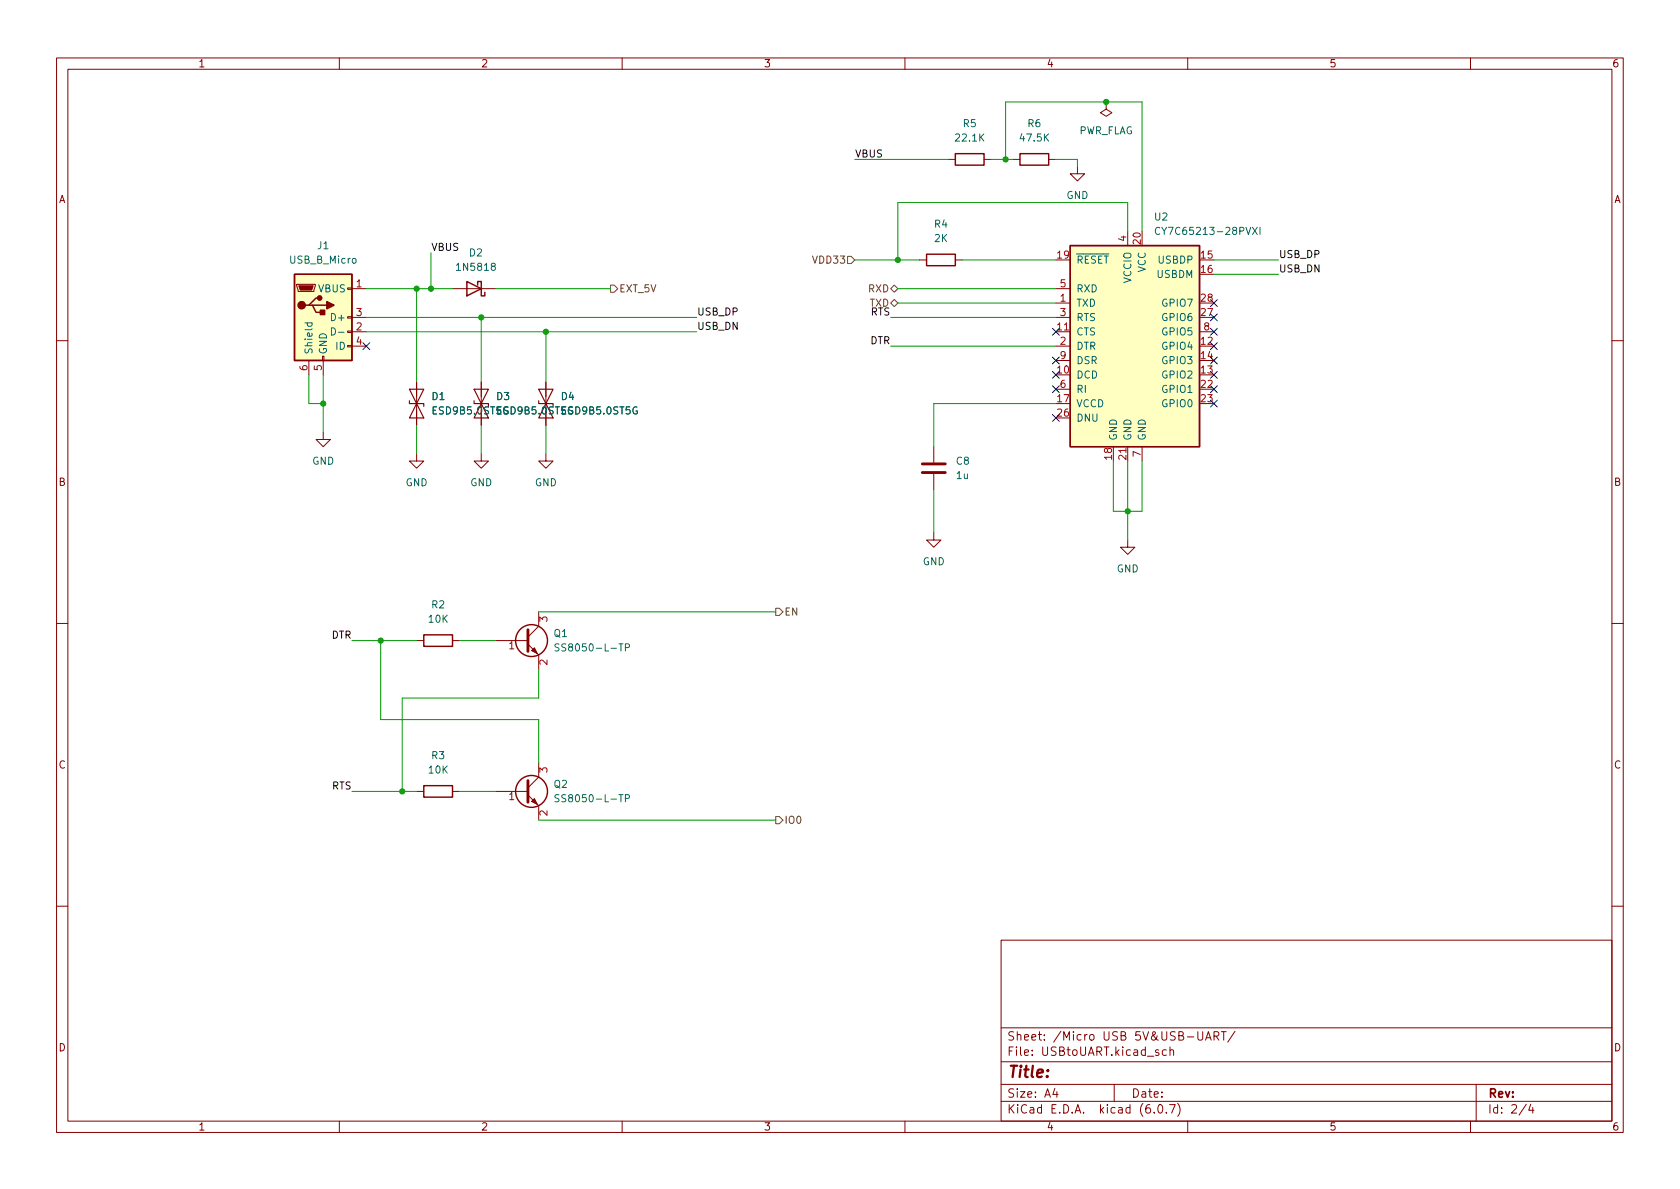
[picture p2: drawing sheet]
<svg xmlns="http://www.w3.org/2000/svg" width="297mm" height="210mm" viewBox="0 0 297 210" stroke-linecap="round" stroke-linejoin="round" font-family="sans-serif">
<g fill="none" stroke="#840000" stroke-width=".18">
<path d="M10 10.2h277v190.1h-277zM12 12.2h273v186.1h-273zM60 10.2v2M110 10.2v2M160 10.2v2M195.6 18v1.3l1 .6-1 .7-1-.7 1-.6M195.6 18h.1M210 10.2v2M260 10.2v2M167.6 28.2h1.3M174 28.2h1.3M179.1 28.2h1.2"/>
<path d="M185.4 28.2h1.3M190.5 29.5v1.2h1.3l-1.3 1.3-1.3-1.3h1.3M52.5 50.3h3.3v.2l-.3 1.1h-2.8zM61.5 58.5h.7v.3h-.7zM61.5 56h.7v.3h-.7zM61.5 50.9h.7v.3h-.7zM62.2 58.7h2.6M62.2 56.1h2.6M62.2 51h2.6M80 51h7.6M162.6 46h1.2M168.9 46h1.3"/>
<path d="M186.7 53.6h2.5M186.7 58.7h2.5M186.7 56.1h2.5M186.7 51h2.5M199.4 40.9v2.5M212.1 58.7h2.5M10 60.2h2M54.6 63.7v2.6M57 63h.3v.7h-.3zM57.1 76.4v1.3h1.3l-1.3 1.3-1.2-1.3h1.2M57.1 63.7v2.6M61.5 61.1h.7v.2h-.7z"/>
<path d="M62.2 61.2h2.6M73.7 67.6v7.6M85.1 67.6v7.6M96.5 67.6v7.6M165.1 79v2.8M186.7 61.2h2.5M186.7 68.8h2.5M186.7 63.7h2.5M199.4 79v2.5M201.9 79v2.5M285 60.2h2M73.7 80.3v1.2h1.2l-1.2 1.3-1.3-1.3h1.3"/>
<path d="M85.1 80.3v1.2h1.3l-1.3 1.3-1.3-1.3h1.3M96.5 80.3v1.2h1.3l-1.3 1.3-1.3-1.3h1.3M165.1 94.2v1.3h1.3l-1.3 1.3-1.3-1.3h1.3M165.1 83.8v2.8M199.4 95.5v1.3h1.3l-1.3 1.2-1.3-1.2h1.3M10 110.2h2M73.7 113.3h1.2M80 113.3h1.3M87.6 113.3h5.7M93.3 113.9l1.9 1.9v2.6M95.2 108.2v2.5l-1.9 1.9M285 110.2h2"/>
<path d="M73.7 139.9h1.2M80 139.9h1.3M87.6 139.9h5.7M95.2 134.9v2.5l-1.9 1.9M93.3 140.6l1.9 1.9v2.5M10 160.2h2M177 166.3h108v32h-108zM285 160.2h2M60 198.3v2M110 198.3v2M160 198.3v2M177 194.8h108"/>
<path d="M177 191.8h108M177 187.8h108M177 181.8h108M186.5 192.5l-.4 1h1M186.9 193v1M197 191.8v3M204.1 196.7v.1M204.9 185.7l-.4-.1-.2 .2 .1 .3 .5 .1v.4h-.6M204.9 195.4l.2-.1a.81 .81 0 0 1 .6 .7 .81 .81 0 0 1-.3 .8h-.2a.81 .81 0 0 1-.6-.6 .81 .81 0 0 1 .3-.8zM206.2 196.7v.1M206.2 185.7l-.4-.1-.3 .3v.4l.1 .3h.6M206.8 195.3h1l-.7 1.5"/>
<path d="M206.9 185.8l.2-.2 .3 .1 .1 .9M206.9 185.1v1.5M208.2 195.1a1.72 1.72 0 0 1 0 2.3M210 198.3v2M211.8 182.4v1.2l.3 .3h.4l.1-.3v-1.2M213.1 183.9l.5-1.5 .5 1.5M213.3 183.5h.7M214.6 183.2l.8-.1 .1-.2-.1-.3-.2-.2h-.6v1.5M215 183.2l.5 .7M215.9 182.4h.9M216.4 182.4v1.5M218.4 182.4l-1.3 1.9"/>
<path d="M260 198.3v2M261 191.8v6.5M269.9 195.3l-1.3 1.9M270.6 195.3l-.3 1h.9M271 195.8v1"/>
</g>
<g fill="none" stroke="#840000" stroke-width=".25">
<path d="M168.9 27.2h5.1v2h-5.1zM180.3 27.2h5.1v2h-5.1zM52.1 48.5h10.1v15.2h-10.1zM54.6 54h.6l.7 1.2h1.2M55.2 54h2.6M56.5 52.7h-.6l-1.3 1.3h-.6M82.5 49.8l2.6 1.2-2.6 1.3zM84.5 50.4v-.6h.6v2.5h.6v-.6M163.8 45h5.1v2h-5.1zM189.2 43.4h22.9v35.6h-22.9zM74.9 112.3h5.1v2h-5.1zM74.9 138.9h5.1v2.1h-5.1z"/>
<circle cx="94" cy="113.3" r="2.82"/>
<circle cx="94" cy="139.9" r="2.82"/>
</g>
<path d="M72.4 68.8h2.5l-1.2 2.6zM72.4 70.9v.5h2.5v.5M73.7 71.4l1.2 2.5h-2.5zM83.8 70.9v.5h2.6v.5M83.8 68.8h2.6l-1.3 2.6zM95.2 70.9v.5h2.6v.5M95.2 68.8h2.6l-1.3 2.6z" fill="none" stroke="#840000" stroke-width=".2"/>
<path d="M163.1 83.6h4M163.1 82h4M93.3 111.4v3.8M93.3 138v3.9" fill="none" stroke="#840000" stroke-width=".51"/>
<g fill="#ffffc2" stroke="#ffffc2" stroke-width=".18">
<path d="M189.2 43.4h22.9v35.6h-22.9z"/>
<path d="M52.1 48.5h10.1v15.2h-10.1z"/>
</g>
<path d="M53.9 57.1h1.3M54.4 57.1l-.1 .4 .3 .2 .5-.1v-.5M58.6 58a.64 .64 0 0 1 .7 .6 .64 .64 0 0 1-.7 .6zM59.9 58.8h.9M205.1 40.3a.6 .6 0 0 0-.9 .4 .6 .6 0 0 0 .6 .8l.3-.2M221.4 40.2l.9 1.3M222.3 40.2l-.9 1.3M222.8 40.2v1.3M98.8 113.9h-.4l-.3 .2 .1 .3 .6 .2v.4l-.2 .1h-.5M110.6 114.5h.6l.1-.2-.1-.3-.6-.1v1.2M98.8 140.6l-.4-.1-.2 .1v.4l.5 .2 .1 .4-.2 .2-.5-.1M110.6 141.2l.6-.1 .1-.2-.1-.3-.6-.1v1.3" fill="none" stroke="#006464" stroke-width=".18"/>
<g fill="#840000" stroke="#840000" stroke-width=".25">
<path d="M57.8 53.3l1.3 .7-1.3 .6z"/>
<path d="M56.6 54.9h.8v.7h-.8z"/>
<circle cx="53.3" cy="54" r=".63"/>
<circle cx="56.5" cy="52.7" r=".38"/>
</g>
<g fill="#840000" stroke="#840000" stroke-width=".18">
<path d="M52.8 50.5h2.6l-.3 .8h-2z"/>
<path d="M94 141.7l.5-.5 .5 1z"/>
<path d="M94.5 114.5l.5 1.1-1-.5z"/>
</g>
<path d="M107.9 50.4h.7l.6 .6-.6 .7h-.7zM149.9 45.3h.6l.6 .7-.6 .6h-.6zM157.5 51l.6-.6 .6 .6-.6 .7zM157.5 53.6l.6-.6 .6 .6-.6 .6zM137.2 107.6h.6l.6 .6-.6 .6h-.6zM137.2 144.4h.6l.6 .6-.6 .7h-.6z" fill="none" stroke="#725600" stroke-width=".18"/>
<g fill="none" stroke="#009600" stroke-width=".18">
<path d="M151.1 28.2h16.5M175.3 28.2h3.8M177.8 28.2v-10.2h24.1v22.9M186.7 28.2h3.8v1.3M64.8 51h15.2M64.8 56.1h58.4M64.8 58.7h58.4M73.7 51v16.6M76.2 44.7v6.3M85.1 56.1v11.5M87.6 51h20.3M96.5 58.7v8.9"/>
<path d="M151.1 46h11.5M157.5 56.1h29.2M158.7 51h28M158.7 53.6h28M170.2 46h16.5M199.4 40.9v-5.1h-40.7v10.2M214.6 46h11.5M214.6 48.5h11.5M54.6 66.3v5.1h2.5M57.1 66.3v10.1M73.7 75.2v5.1M85.1 75.2v5.1"/>
<path d="M96.5 75.2v5.1M157.5 61.2h29.2M186.7 71.4h-21.6v7.6M165.1 86.6v7.6M196.8 81.5v8.9h5.1v-8.9M199.4 81.5v14M62.2 113.3h11.5M67.3 113.3v13.9h27.9v7.7M81.3 113.3h6.3M95.2 108.2h42M95.2 118.4v5h-24.1v16.5M62.2 139.9h11.5"/>
<path d="M81.3 139.9h6.3M95.2 145h42"/>
</g>
<g fill="none" stroke="#000084" stroke-width=".18">
<path d="M186.1 58.1l1.2 1.2M187.3 58.1l-1.2 1.2M214 53l1.2 1.2M214 55.5l1.2 1.2M214 58.1l1.2 1.2M215.2 53l-1.2 1.2M215.2 55.5l-1.2 1.2M215.2 58.1l-1.2 1.2M64.2 60.6l1.2 1.2M65.4 60.6l-1.2 1.2M186.1 65.7l1.2 1.2M186.1 73.3l1.2 1.2"/>
<path d="M186.1 68.2l1.2 1.2M186.1 63.1l1.2 1.3M187.3 65.7l-1.2 1.2M187.3 73.3l-1.2 1.2M187.3 68.2l-1.2 1.2M187.3 63.1l-1.2 1.3M214 68.2l1.2 1.2M214 65.7l1.2 1.2M214 60.6l1.2 1.2M214 70.8l1.2 1.2M214 63.1l1.2 1.3M215.2 68.2l-1.2 1.2"/>
<path d="M215.2 65.7l-1.2 1.2M215.2 60.6l-1.2 1.2M215.2 70.8l-1.2 1.2M215.2 63.1l-1.2 1.3"/>
</g>
<g fill="#009600" stroke="#009600" stroke-width=".18">
<circle cx="195.6" cy="18" r=".46"/>
<circle cx="57.1" cy="71.4" r=".46"/>
<circle cx="67.3" cy="113.3" r=".46"/>
<circle cx="71.1" cy="139.9" r=".46"/>
<circle cx="158.7" cy="46" r=".46"/>
<circle cx="199.4" cy="90.4" r=".46"/>
<circle cx="177.8" cy="28.2" r=".46"/>
<circle cx="76.2" cy="51" r=".46"/>
<circle cx="73.7" cy="51" r=".46"/>
<circle cx="85.1" cy="56.1" r=".46"/>
<circle cx="96.5" cy="58.7" r=".46"/>
</g>
<text font-size="2.8" fill="#840000" x="178" y="190.6">Title:</text>
<g font-size="2.1" fill="#840000">
<text x="178" y="184">Sheet: /Micro USB 5V&amp;USB-UART/</text>
<text x="178" y="186.7">File: USBtoUART.kicad_sch</text>
<text x="178" y="196.9">KiCad E.D.A. kicad (6.0.7)</text>
<text x="178" y="194.1">Size: A4</text>
<text x="200" y="194.1">Date:</text>
<text x="263" y="194.1">Rev:</text>
<text x="263" y="196.9">Id: 2/4</text>
</g>
<g font-size="1.8" fill="#840000">
<text x="35" y="11.9">1</text>
<text x="85" y="11.9">2</text>
<text x="135" y="11.9">3</text>
<text x="185" y="11.9">4</text>
<text x="235" y="11.9">5</text>
<text x="285" y="11.9">6</text>
<text x="10.3" y="35.9">A</text>
<text x="285.3" y="35.9">A</text>
<text x="10.3" y="85.9">B</text>
<text x="285.3" y="85.9">B</text>
<text x="10.3" y="135.9">C</text>
<text x="285.3" y="135.9">C</text>
<text x="10.3" y="185.9">D</text>
<text x="285.3" y="185.9">D</text>
<text x="35" y="199.9">1</text>
<text x="85" y="199.9">2</text>
<text x="135" y="199.9">3</text>
<text x="185" y="199.9">4</text>
<text x="235" y="199.9">5</text>
<text x="285" y="199.9">6</text>
</g>
<g font-size="1.8" fill="#006464">
<text x="170.3" y="22.5">R5</text>
<text x="181.7" y="22.5">R6</text>
<text x="190.6" y="23.7">PWR_FLAG</text>
<text x="169.1" y="25">22.1K</text>
<text x="180.5" y="25">47.5K</text>
<text x="188.5" y="35.2">GND</text>
<text x="165.2" y="40.3">R4</text>
<text x="204.2" y="39">U2</text>
<text x="205.4" y="41.5">CY7C65213-28PVXI</text>
<text x="51.3" y="46.6">USB_B_Micro</text>
<text x="56.2" y="44.1">J1</text>
<text x="81" y="47.9">1N5818</text>
<text x="83" y="45.3">D2</text>
<text x="165.2" y="42.8">2K</text>
<text x="190.2" y="46.6">~{RESET}</text>
<text x="204.9" y="46.6">USBDP</text>
<text x="56.3" y="51.7">VBUS</text>
<text x="190.2" y="51.7">RXD</text>
<text x="200" y="50" transform="rotate(-90 200 50)">VCCIO</text>
<text x="202.6" y="48.2" transform="rotate(-90 202.6 48.2)">VCC</text>
<text x="204.6" y="49.1">USBDM</text>
<text x="58.9" y="56.8">D+</text>
<text x="190.2" y="54.2">TXD</text>
<text x="190.2" y="59.3">CTS</text>
<text x="190.2" y="56.8">RTS</text>
<text x="205.7" y="56.8">GPIO6</text>
<text x="205.7" y="54.2">GPIO7</text>
<text x="205.7" y="59.3">GPIO5</text>
<text x="55.2" y="62.7" transform="rotate(-90 55.2 62.7)">Shield</text>
<text x="57.8" y="62.7" transform="rotate(-90 57.8 62.7)">GND</text>
<text x="59.4" y="61.8">ID</text>
<text x="190.2" y="61.8">DTR</text>
<text x="190.2" y="64.4">DSR</text>
<text x="205.7" y="61.8">GPIO4</text>
<text x="205.7" y="64.4">GPIO3</text>
<text x="76.4" y="70.7">D1</text>
<text x="87.8" y="70.7">D3</text>
<text x="99.2" y="70.7">D4</text>
<text x="190.2" y="66.9">DCD</text>
<text x="190.2" y="69.5">RI</text>
<text x="205.7" y="66.9">GPIO2</text>
<text x="205.7" y="69.5">GPIO1</text>
<text x="76.7" y="73.3">ESD9B5.0ST5G</text>
<text x="88.1" y="73.3">ESD9B5.0ST5G</text>
<text x="99.5" y="73.3">ESD9B5.0ST5G</text>
<text x="190.2" y="72">VCCD</text>
<text x="190.2" y="74.5">DNU</text>
<text x="197.5" y="78" transform="rotate(-90 197.5 78)">GND</text>
<text x="200" y="78" transform="rotate(-90 200 78)">GND</text>
<text x="202.6" y="78" transform="rotate(-90 202.6 78)">GND</text>
<text x="205.7" y="72">GPIO0</text>
<text x="55.2" y="82.2">GND</text>
<text x="169.1" y="82.2">C8</text>
<text x="71.7" y="86">GND</text>
<text x="83.1" y="86">GND</text>
<text x="94.6" y="86">GND</text>
<text x="169.1" y="84.7">1u</text>
<text x="163.1" y="99.9">GND</text>
<text x="197.4" y="101.2">GND</text>
<text x="76.3" y="107.6">R2</text>
<text x="75.8" y="110.1">10K</text>
<text x="98" y="112.6">Q1</text>
<text x="99.3" y="115.2">SS8050-L-TP</text>
<text x="75.8" y="136.8">10K</text>
<text x="76.3" y="134.2">R3</text>
<text x="98" y="139.3">Q2</text>
<text x="99.3" y="141.9">SS8050-L-TP</text>
</g>
<g font-size="1.8" fill="#0f0f0f">
<text x="151.1" y="27.8">VBUS</text>
<text x="76.2" y="44.3">VBUS</text>
<text x="226.1" y="45.6">USB_DP</text>
<text x="226.1" y="48.2">USB_DN</text>
<text x="123.2" y="58.3">USB_DN</text>
<text x="123.2" y="55.8">USB_DP</text>
<text x="153.8" y="54.2">TXD</text>
<text x="153.9" y="55.8">RTS</text>
<text x="153.8" y="60.9">DTR</text>
<text x="58.6" y="112.9">DTR</text>
<text x="58.7" y="139.6">RTS</text>
</g>
<g font-size="1.8" fill="#725600">
<text x="144" y="46.6">VDD33</text>
<text x="109.4" y="51.7">EXT_5V</text>
<text x="153.6" y="51.7">RXD</text>
<text x="138.6" y="108.8">EN</text>
<text x="138.6" y="145.7">IO0</text>
</g>
<g font-size="1.8" fill="#a90000">
<text x="187" y="45.7">19</text>
<text x="199.1" y="42.7" transform="rotate(-90 199.1 42.7)">4</text>
<text x="201.7" y="43.1" transform="rotate(-90 201.7 43.1)">20</text>
<text x="212.4" y="45.7">15</text>
<text x="63" y="50.8">1</text>
<text x="187.5" y="53.3">1</text>
<text x="187.5" y="50.8">5</text>
<text x="212.4" y="48.3">16</text>
<text x="212.4" y="53.3">28</text>
<text x="63" y="58.4">2</text>
<text x="63" y="55.9">3</text>
<text x="187" y="58.4">11</text>
<text x="187.5" y="55.9">3</text>
<text x="212.4" y="55.9">27</text>
<text x="212.9" y="58.4">8</text>
<text x="54.4" y="65.5" transform="rotate(-90 54.4 65.5)">6</text>
<text x="56.9" y="65.5" transform="rotate(-90 56.9 65.5)">5</text>
<text x="63" y="61">4</text>
<text x="187.5" y="61">2</text>
<text x="187.5" y="63.5">9</text>
<text x="212.4" y="61">12</text>
<text x="212.4" y="63.5">14</text>
<text x="187" y="66">10</text>
<text x="187" y="71.1">17</text>
<text x="187.5" y="68.6">6</text>
<text x="212.4" y="66">13</text>
<text x="212.4" y="68.6">22</text>
<text x="212.4" y="71.1">23</text>
<text x="187" y="73.7">26</text>
<text x="196.6" y="81.2" transform="rotate(-90 196.6 81.2)">18</text>
<text x="199.1" y="81.2" transform="rotate(-90 199.1 81.2)">21</text>
<text x="201.7" y="80.8" transform="rotate(-90 201.7 80.8)">7</text>
<text x="96.8" y="110" transform="rotate(-90 96.8 110)">3</text>
<text x="90" y="114.8">1</text>
<text x="96.8" y="117.6" transform="rotate(-90 96.8 117.6)">2</text>
<text x="96.8" y="136.6" transform="rotate(-90 96.8 136.6)">3</text>
<text x="90" y="141.5">1</text>
<text x="96.8" y="144.3" transform="rotate(-90 96.8 144.3)">2</text>
</g>
</svg>
